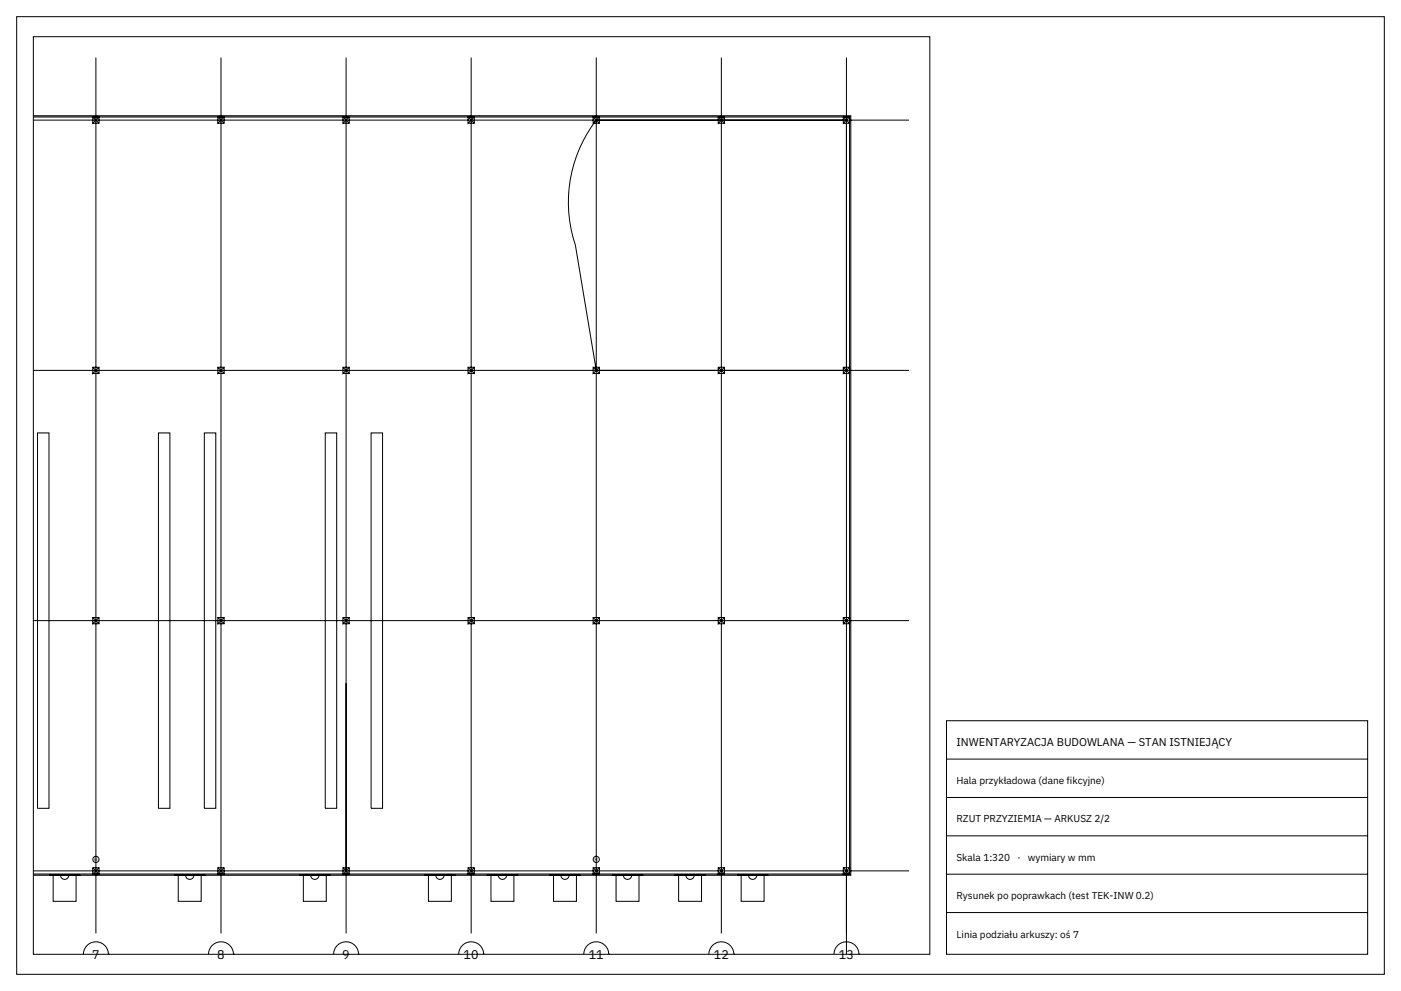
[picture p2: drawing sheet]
<svg xmlns="http://www.w3.org/2000/svg" width="420mm" height="297mm" viewBox="0 0 420 297" stroke-linecap="round" stroke-linejoin="round" font-family="sans-serif">
<g fill="none" stroke="#000" stroke-width=".3">
<path d="M5 5h410v287h-410zM10 11h268.7v275h-268.7zM28.8 17.3v262.5M66.2 17.3v262.5M103.7 17.3v262.5M141.3 17.3v262.5M178.7 17.3v262.5M216.3 17.3v262.5M253.7 17.3v268.7M10 35.1h244.7v226.8h-244.7M10 34.7h245.1v227.6h-245.1M10 36h262.5"/>
<path d="M27.8 35.1l1.9 1.8M29.7 35.1l-1.9 1.8v-1.8h1.9v1.8h-1.9M65.3 35.1l1.9 1.8M67.2 35.1l-1.9 1.8v-1.8h1.9v1.8h-1.9M102.8 35.1l1.9 1.8M104.7 35.1l-1.9 1.8v-1.8h1.9v1.8h-1.9M140.3 35.1l1.9 1.8M142.2 35.1l-1.9 1.8v-1.8h1.9v1.8h-1.9M177.8 35.1l1.9 1.8M178.7 36h75v75h-75l-6.2-37.5a40.4 40.4 0 0 1 6.2-37.5zM179.7 35.1l-1.9 1.8v-1.8h1.9v1.8h-1.9M215.3 35.1l1.9 1.8"/>
<path d="M217.2 35.1l-1.9 1.8v-1.8h1.9v1.8h-1.9M252.8 35.1l1.9 1.8M254.7 35.1l-1.9 1.8v-1.8h1.9v1.8h-1.9M10 111h262.5M27.8 110.1l1.9 1.8M29.7 110.1l-1.9 1.8v-1.8h1.9v1.8h-1.9M65.3 110.1l1.9 1.8M67.2 110.1l-1.9 1.8v-1.8h1.9v1.8h-1.9M102.8 110.1l1.9 1.8M104.7 110.1l-1.9 1.8v-1.8h1.9v1.8h-1.9M140.3 110.1l1.9 1.8M142.2 110.1l-1.9 1.8v-1.8h1.9v1.8h-1.9"/>
<path d="M177.8 110.1l1.9 1.8M179.7 110.1l-1.9 1.8v-1.8h1.9v1.8h-1.9M215.3 110.1l1.9 1.8M217.2 110.1l-1.9 1.8v-1.8h1.9v1.8h-1.9M252.8 110.1l1.9 1.8M254.7 110.1l-1.9 1.8v-1.8h1.9v1.8h-1.9M11.2 129.8h3.5v112.5h-3.5zM47.5 129.8h3.4v112.5h-3.4zM61.2 129.8h3.5v112.5h-3.5zM97.5 129.8h3.4v112.5h-3.4zM111.3 129.8h3.4v112.5h-3.4zM10 186h262.5"/>
<path d="M27.8 185.1l1.9 1.8M29.7 185.1l-1.9 1.8v-1.8h1.9v1.8h-1.9M65.3 185.1l1.9 1.8M67.2 185.1l-1.9 1.8v-1.8h1.9v1.8h-1.9M102.8 185.1l1.9 1.8M104.7 185.1l-1.9 1.8v-1.8h1.9v1.8h-1.9M140.3 185.1l1.9 1.8M142.2 185.1l-1.9 1.8v-1.8h1.9v1.8h-1.9M177.8 185.1l1.9 1.8M179.7 185.1l-1.9 1.8v-1.8h1.9v1.8h-1.9M215.3 185.1l1.9 1.8M217.2 185.1l-1.9 1.8v-1.8h1.9v1.8h-1.9"/>
<path d="M252.8 185.1l1.9 1.8M254.7 185.1l-1.9 1.8v-1.8h1.9v1.8h-1.9M103.7 204.7v56.3zM283.7 216h126.3v70h-126.3zM283.7 227.5h126.3M283.7 239h126.3M283.7 250.5h126.3M10 261h262.5M14.7 262.3h9.4M15.9 262.3v7.8h6.9v-7.8M18.1 262.3a1.25 1.25 0 0 0 1.3 1.3 1.25 1.25 0 0 0 1.2-1.3M27.8 260.1l1.9 1.8"/>
<path d="M29.7 260.1l-1.9 1.8v-1.8h1.9v1.8h-1.9M52.2 262.3h9.4M53.4 262.3v7.8h6.9v-7.8M55.6 262.3a1.25 1.25 0 0 0 1.3 1.3 1.25 1.25 0 0 0 1.2-1.3M65.3 260.1l1.9 1.8M67.2 260.1l-1.9 1.8v-1.8h1.9v1.8h-1.9M89.7 262.3h9.4M90.9 262.3v7.8h6.9v-7.8M93.1 262.3a1.25 1.25 0 0 0 1.3 1.3 1.25 1.25 0 0 0 1.2-1.3M102.8 260.1l1.9 1.8M104.7 260.1l-1.9 1.8v-1.8h1.9v1.8h-1.9M127.2 262.3h9.4"/>
<path d="M128.4 262.3v7.8h6.9v-7.8M130.6 262.3a1.25 1.25 0 0 0 1.3 1.3 1.25 1.25 0 0 0 1.2-1.3M140.3 260.1l1.9 1.8M142.2 260.1l-1.9 1.8v-1.8h1.9v1.8h-1.9M145.9 262.3h9.4M147.2 262.3v7.8h6.9v-7.8M149.4 262.3a1.25 1.25 0 0 0 1.2 1.3 1.25 1.25 0 0 0 1.3-1.3M164.7 262.3h9.4M165.9 262.3v7.8h6.9v-7.8M168.1 262.3a1.25 1.25 0 0 0 1.3 1.3 1.25 1.25 0 0 0 1.2-1.3M177.8 260.1l1.9 1.8M179.7 260.1l-1.9 1.8v-1.8h1.9v1.8h-1.9"/>
<path d="M183.4 262.3h9.4M184.7 262.3v7.8h6.9v-7.8M186.9 262.3a1.25 1.25 0 0 0 1.2 1.3 1.25 1.25 0 0 0 1.3-1.3M202.2 262.3h9.4M203.4 262.3v7.8h6.9v-7.8M205.6 262.3a1.25 1.25 0 0 0 1.3 1.3 1.25 1.25 0 0 0 1.2-1.3M215.3 260.1l1.9 1.8M217.2 260.1l-1.9 1.8v-1.8h1.9v1.8h-1.9M220.9 262.3h9.4M222.2 262.3v7.8h6.9v-7.8M224.4 262.3a1.25 1.25 0 0 0 1.2 1.3 1.25 1.25 0 0 0 1.3-1.3M252.8 260.1l1.9 1.8"/>
<path d="M254.7 260.1l-1.9 1.8v-1.8h1.9v1.8h-1.9M283.7 262h126.3M283.7 273.5h126.3M25 286a3.7 3.7 0 0 1 3.7-3.8 3.7 3.7 0 0 1 3.8 3.8M32.5 286h.1M62.5 286a3.7 3.7 0 0 1 3.8-3.8 3.7 3.7 0 0 1 3.7 3.8M70 286h.1M100 286a3.7 3.7 0 0 1 3.7-3.8 3.7 3.7 0 0 1 3.8 3.8M107.5 286h.1M137.5 286a3.7 3.7 0 0 1 3.8-3.8 3.7 3.7 0 0 1 3.7 3.8M145 286h.1M175 286a3.7 3.7 0 0 1 3.7-3.8 3.7 3.7 0 0 1 3.8 3.8"/>
<path d="M182.5 286h.1M212.5 286a3.8 3.8 0 0 1 3.8-3.8 3.8 3.8 0 0 1 3.7 3.8M220 286h.1M250 286a3.7 3.7 0 0 1 3.8-3.8 3.7 3.7 0 0 1 3.7 3.8M257.5 286h.1"/>
<circle cx="28.7" cy="257.6" r=".94"/>
<circle cx="178.7" cy="257.6" r=".94"/>
</g>
<g font-size="3.7">
<text x="27.6" y="287.3">7</text>
<text x="65.1" y="287.3">8</text>
<text x="102.6" y="287.3">9</text>
<text x="139" y="287.3">10</text>
<text x="176.5" y="287.3">11</text>
<text x="214" y="287.3">12</text>
<text x="251.5" y="287.3">13</text>
</g>
<text font-size="3.4" x="286.8" y="223.5">INWENTARYZACJA BUDOWLANA — STAN ISTNIEJĄCY</text>
<g font-size="3">
<text x="286.8" y="235">Hala przykładowa (dane fikcyjne)</text>
<text x="286.8" y="246.5">RZUT PRZYZIEMIA — ARKUSZ 2/2</text>
<text x="286.8" y="258">Skala 1:320</text>
<text x="305" y="258">·</text>
<text x="308.1" y="258">wymiary w mm</text>
<text x="286.8" y="269.5">Rysunek po poprawkach (test TEK-INW 0.2)</text>
<text x="286.8" y="281">Linia podziału arkuszy: oś 7</text>
</g>
<g font-size="1.4">
<text x="28.3" y="258.1">H</text>
<text x="178.3" y="258.1">H</text>
</g>
</svg>
